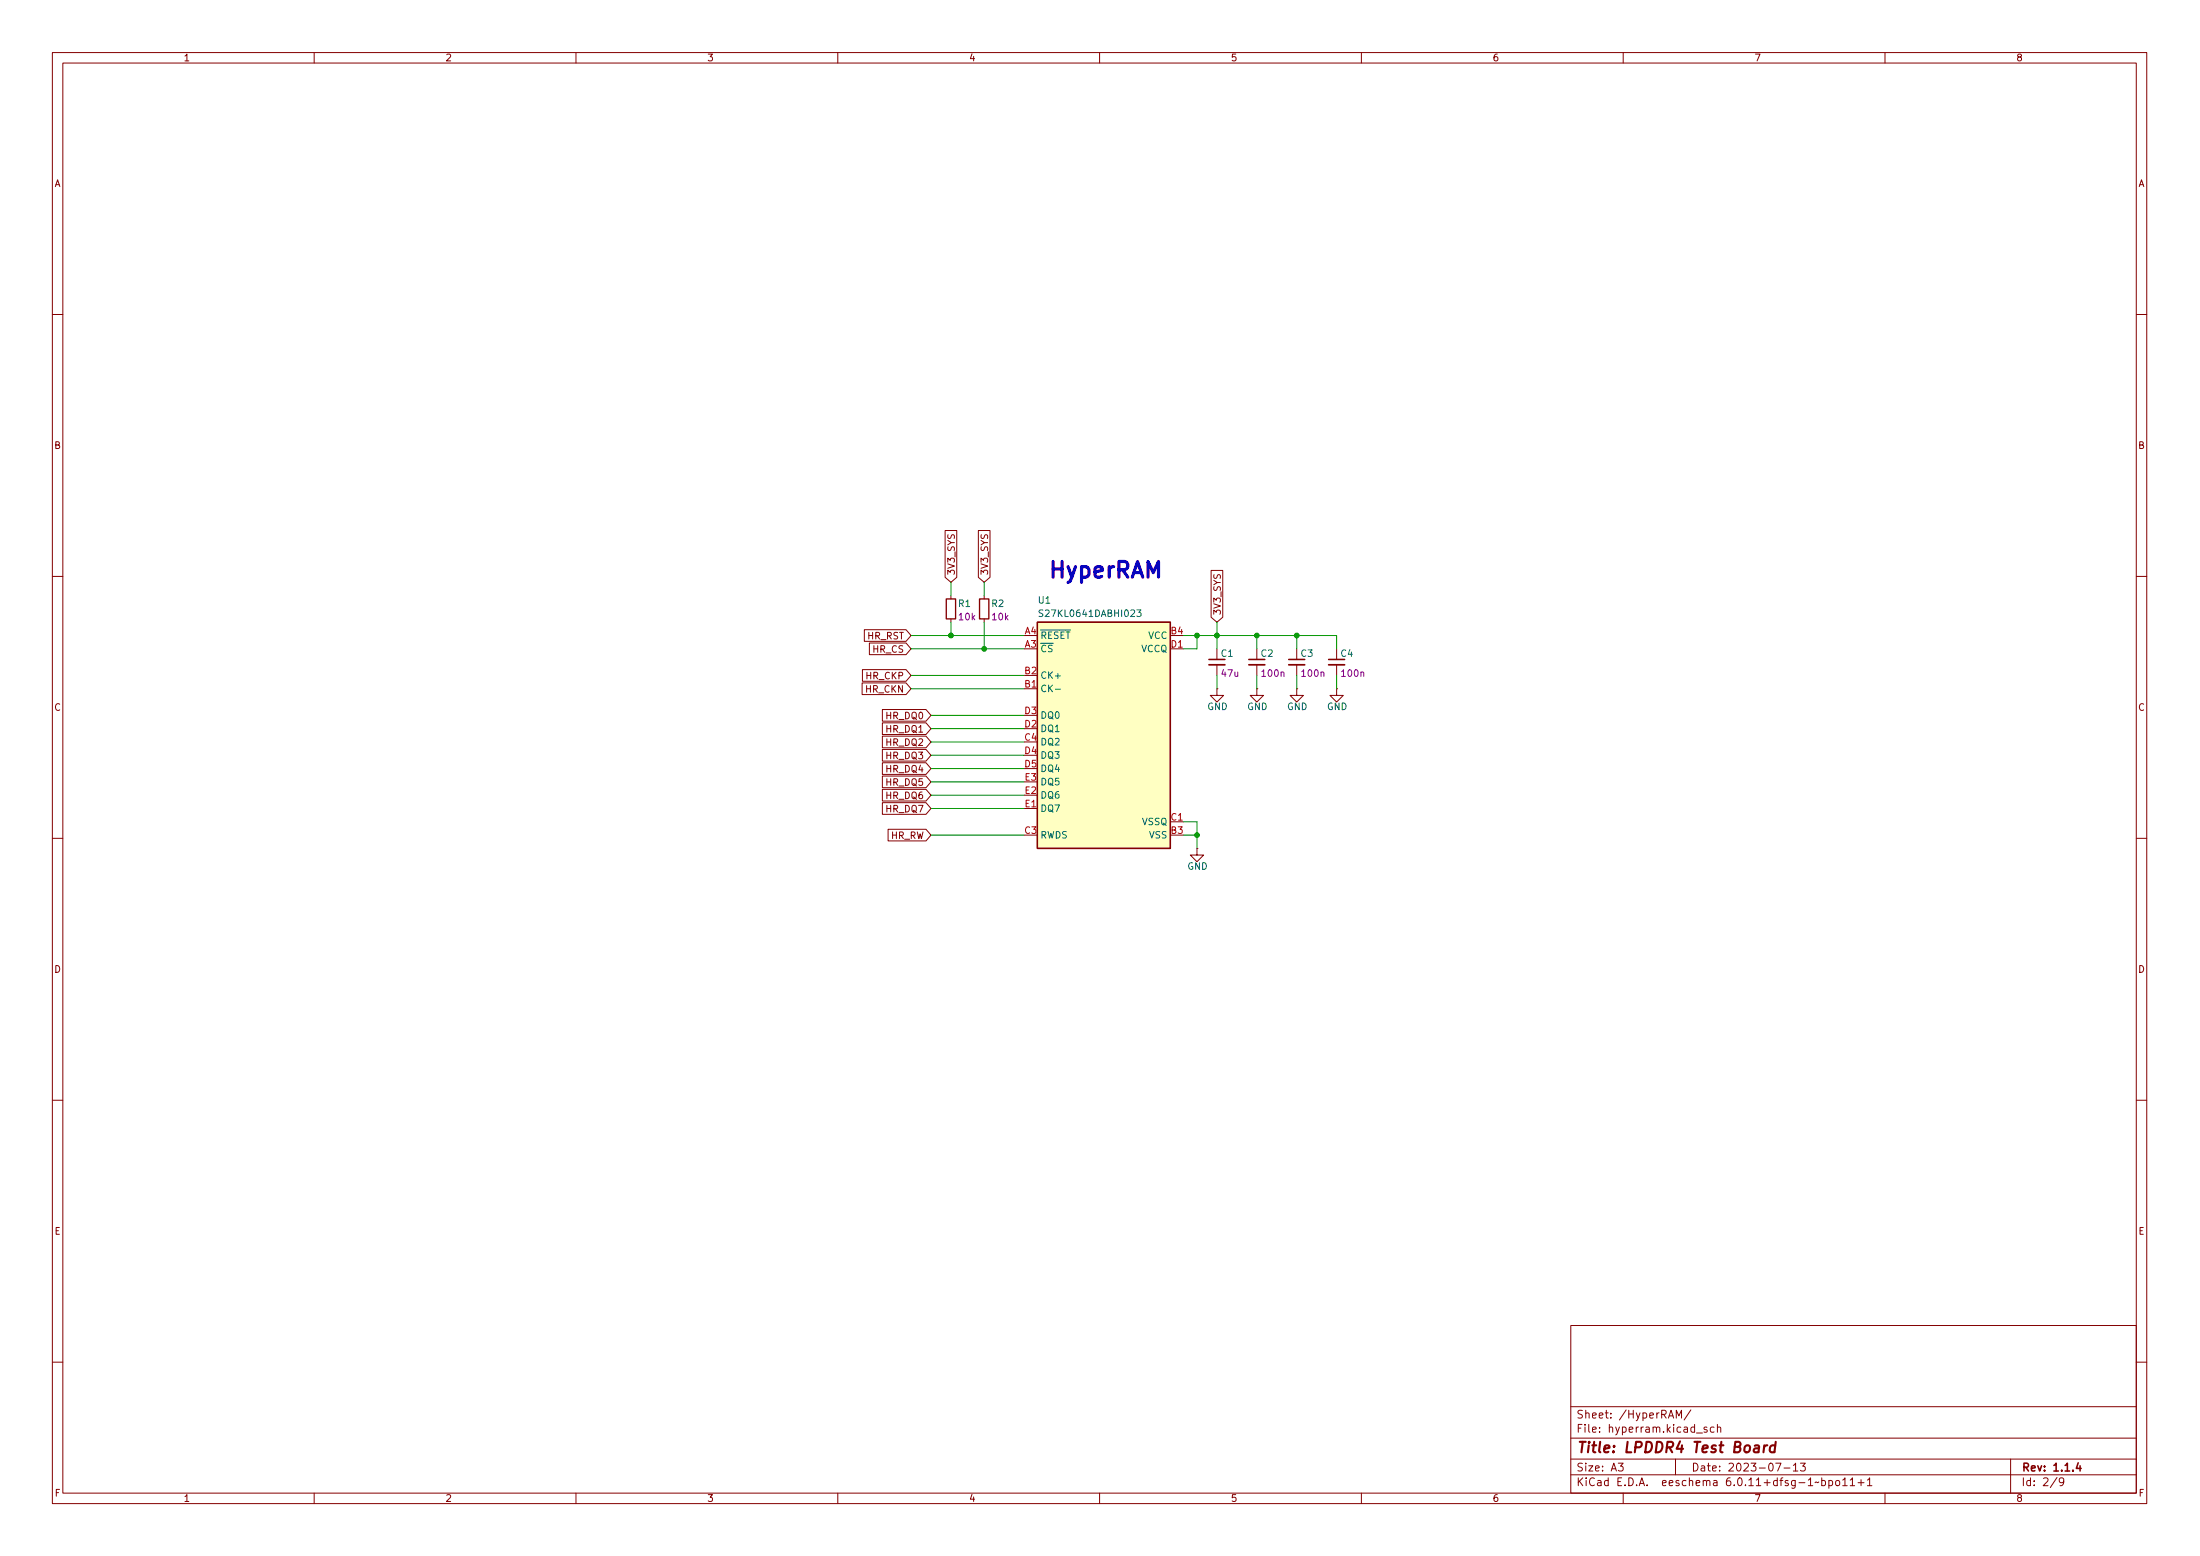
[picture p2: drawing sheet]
(kicad_sch (version 20211123) (generator eeschema)

 (paper "A3")

 (title_block
  (title "LPDDR4 Test Board")
  (date "2023-07-13")
  (rev "1.1.4"))

 (lib_symbols
  (symbol "lpddr4-test-board:C_100n_6V3_0402" (pin_numbers hide) (pin_names hide) (in_bom yes) (on_board yes)
   (property "Reference" "C" (id 0) (at 20.32 -5.08 0) (effects (font (size 1.27 1.27) (thickness 0.15)) (justify left bottom)))
   (property "Value" "C_100n_6V3_0402" (id 1) (at 20.32 -10.16 0) (effects (font (size 1.27 1.27) (thickness 0.15)) (justify left bottom) hide))
   (property "Footprint" "lpddr4-test-board-footprints:C_0402_1005Metric" (id 2) (at 20.32 -12.7 0) (effects (font (size 1.27 1.27) (thickness 0.15)) (justify left bottom) hide))
   (property "Datasheet" " " (id 3) (at 20.32 -15.24 0) (effects (font (size 1.27 1.27) (thickness 0.15)) (justify left bottom) hide))
   (property "MPN" "0402X104K6R3CT" (id 4) (at 20.32 -17.78 0) (effects (font (size 1.27 1.27) (thickness 0.15)) (justify left bottom) hide))
   (property "Manufacturer" "Walsin" (id 5) (at 20.32 -20.32 0) (effects (font (size 1.27 1.27) (thickness 0.15)) (justify left bottom) hide))
   (property "License" "Apache-2.0" (id 6) (at 20.32 -22.86 0) (effects (font (size 1.27 1.27) (thickness 0.15)) (justify left bottom) hide))
   (property "Author" "Antmicro" (id 7) (at 20.32 -25.4 0) (effects (font (size 1.27 1.27) (thickness 0.15)) (justify left bottom) hide))
   (property "Val" "100n" (id 8) (at 20.32 -7.62 0) (effects (font (size 1.27 1.27) (thickness 0.15)) (justify left bottom)))
   (property "Voltage" "" (id 9) (at 20.32 -27.94 0) (effects (font (size 1.27 1.27)) (justify left bottom) hide))
   (property "Dielectric" "" (id 10) (at 20.32 -30.48 0) (effects (font (size 1.27 1.27)) (justify left bottom) hide))
   (symbol "C_100n_6V3_0402_0_1"
    (polyline (pts (xy 2.032 -1.524) (xy 2.032 1.524)) (stroke (width 0.3048) (type default) (color 0 0 0 0)) (fill (type none)))
    (polyline (pts (xy 3.048 -1.524) (xy 3.048 1.524)) (stroke (width 0.3302) (type default) (color 0 0 0 0)) (fill (type none))))
   (symbol "C_100n_6V3_0402_1_1"
    (pin passive line (at 0 0 0) (length 2.032) (name "~" (effects (font (size 1.27 1.27)))) (number "1" (effects (font (size 1.27 1.27)))))
    (pin passive line (at 5.08 0 180) (length 2.032) (name "~" (effects (font (size 1.27 1.27)))) (number "2" (effects (font (size 1.27 1.27)))))))
  (symbol "lpddr4-test-board:C_47u_0603" (pin_numbers hide) (pin_names hide) (in_bom yes) (on_board yes)
   (property "Reference" "C" (id 0) (at 20.32 -5.08 0) (effects (font (size 1.27 1.27) (thickness 0.15)) (justify left bottom)))
   (property "Value" "C_47u_0603" (id 1) (at 20.32 -10.16 0) (effects (font (size 1.27 1.27) (thickness 0.15)) (justify left bottom) hide))
   (property "Footprint" "lpddr4-test-board-footprints:C_0603_1608Metric" (id 2) (at 20.32 -12.7 0) (effects (font (size 1.27 1.27) (thickness 0.15)) (justify left bottom) hide))
   (property "Datasheet" " " (id 3) (at 20.32 -15.24 0) (effects (font (size 1.27 1.27) (thickness 0.15)) (justify left bottom) hide))
   (property "MPN" "GRM188R60J476ME15D" (id 4) (at 20.32 -17.78 0) (effects (font (size 1.27 1.27) (thickness 0.15)) (justify left bottom) hide))
   (property "Manufacturer" "Murata" (id 5) (at 20.32 -20.32 0) (effects (font (size 1.27 1.27) (thickness 0.15)) (justify left bottom) hide))
   (property "License" "Apache-2.0" (id 6) (at 20.32 -22.86 0) (effects (font (size 1.27 1.27) (thickness 0.15)) (justify left bottom) hide))
   (property "Author" "Antmicro" (id 7) (at 20.32 -25.4 0) (effects (font (size 1.27 1.27) (thickness 0.15)) (justify left bottom) hide))
   (property "Val" "47u" (id 8) (at 20.32 -7.62 0) (effects (font (size 1.27 1.27) (thickness 0.15)) (justify left bottom)))
   (property "Voltage" "" (id 9) (at 20.32 -27.94 0) (effects (font (size 1.27 1.27)) (justify left bottom) hide))
   (property "Dielectric" "" (id 10) (at 20.32 -30.48 0) (effects (font (size 1.27 1.27)) (justify left bottom) hide))
   (symbol "C_47u_0603_0_1"
    (polyline (pts (xy 2.032 -1.524) (xy 2.032 1.524)) (stroke (width 0.3048) (type default) (color 0 0 0 0)) (fill (type none)))
    (polyline (pts (xy 3.048 -1.524) (xy 3.048 1.524)) (stroke (width 0.3302) (type default) (color 0 0 0 0)) (fill (type none))))
   (symbol "C_47u_0603_1_1"
    (pin passive line (at 0 0 0) (length 2.032) (name "~" (effects (font (size 1.27 1.27)))) (number "1" (effects (font (size 1.27 1.27)))))
    (pin passive line (at 5.08 0 180) (length 2.032) (name "~" (effects (font (size 1.27 1.27)))) (number "2" (effects (font (size 1.27 1.27)))))))
  (symbol "lpddr4-test-board:GND" (power) (pin_numbers hide) (pin_names hide) (in_bom yes) (on_board yes)
   (property "Reference" "#PWR" (id 0) (at 8.89 -2.54 0) (effects (font (size 1.27 1.27) (thickness 0.15)) (justify left bottom) hide))
   (property "Value" "GND" (id 1) (at 8.89 -5.08 0) (effects (font (size 1.27 1.27) (thickness 0.15)) (justify left bottom)))
   (property "Footprint" "" (id 2) (at 8.89 -7.62 0) (effects (font (size 1.27 1.27) (thickness 0.15)) (justify left bottom) hide))
   (property "Datasheet" "" (id 3) (at 8.89 -12.7 0) (effects (font (size 1.27 1.27) (thickness 0.15)) (justify left bottom) hide))
   (property "Author" "Antmicro" (id 4) (at 8.89 -7.62 0) (effects (font (size 1.27 1.27) (thickness 0.15)) (justify left bottom) hide))
   (property "License" "Apache-2.0" (id 5) (at 8.89 -10.16 0) (effects (font (size 1.27 1.27) (thickness 0.15)) (justify left bottom) hide))
   (symbol "GND_1_1"
    (polyline (pts (xy 0 0) (xy 0 -1.27) (xy 1.27 -1.27) (xy 0 -2.54) (xy -1.27 -1.27) (xy 0 -1.27)) (stroke (width 0) (type default) (color 0 0 0 0)) (fill (type none)))
    (pin power_in line (at 0 0 270) (length 0) (name "GND" (effects (font (size 1.27 1.27)))) (number "1" (effects (font (size 1.27 1.27)))))))
  (symbol "lpddr4-test-board:R_10k_0402" (pin_numbers hide) (pin_names hide) (in_bom yes) (on_board yes)
   (property "Reference" "R" (id 0) (at 20.32 -5.08 0) (effects (font (size 1.27 1.27) (thickness 0.15)) (justify left bottom)))
   (property "Value" "R_10k_0402" (id 1) (at 20.32 -12.7 0) (effects (font (size 1.27 1.27) (thickness 0.15)) (justify left bottom) hide))
   (property "Footprint" "lpddr4-test-board-footprints:R_0402_1005Metric" (id 2) (at 20.32 -15.24 0) (effects (font (size 1.27 1.27) (thickness 0.15)) (justify left bottom) hide))
   (property "Datasheet" "https://www.bourns.com/docs/product-datasheets/cr.pdf" (id 3) (at 20.32 -17.78 0) (effects (font (size 1.27 1.27) (thickness 0.15)) (justify left bottom) hide))
   (property "MPN" "CR0402-FX-1002GLF" (id 4) (at 20.32 -20.32 0) (effects (font (size 1.27 1.27) (thickness 0.15)) (justify left bottom) hide))
   (property "Manufacturer" "Bourns" (id 5) (at 20.32 -22.86 0) (effects (font (size 1.27 1.27) (thickness 0.15)) (justify left bottom) hide))
   (property "License" "Apache-2.0" (id 6) (at 20.32 -25.4 0) (effects (font (size 1.27 1.27) (thickness 0.15)) (justify left bottom) hide))
   (property "Author" "Antmicro" (id 7) (at 20.32 -27.94 0) (effects (font (size 1.27 1.27) (thickness 0.15)) (justify left bottom) hide))
   (property "Val" "10k" (id 8) (at 20.32 -7.62 0) (effects (font (size 1.27 1.27) (thickness 0.15)) (justify left bottom)))
   (property "Tolerance" "1%" (id 9) (at 20.32 -10.16 0) (effects (font (size 1.27 1.27)) (justify left bottom) hide))
   (symbol "R_10k_0402_0_1"
    (rectangle (start 0.635 0.889) (end 4.445 -0.889) (stroke (width 0.254) (type default) (color 0 0 0 0)) (fill (type none))))
   (symbol "R_10k_0402_1_1"
    (pin passive line (at 0 0 0) (length 0.635) (name "~" (effects (font (size 1.27 1.27)))) (number "1" (effects (font (size 1.27 1.27)))))
    (pin passive line (at 5.08 0 180) (length 0.635) (name "~" (effects (font (size 1.27 1.27)))) (number "2" (effects (font (size 1.27 1.27)))))))
  (symbol "lpddr4-test-board:S27KL0641DABHI023" (in_bom yes) (on_board yes)
   (property "Reference" "U" (id 0) (at 45.72 -5.08 0) (effects (font (size 1.27 1.27) (thickness 0.15)) (justify left bottom)))
   (property "Value" "S27KL0641DABHI023" (id 1) (at 45.72 -7.62 0) (effects (font (size 1.27 1.27) (thickness 0.15)) (justify left bottom)))
   (property "Footprint" "lpddr4-test-board-footprints:FBGA-24-1_6x8mm_Layout5x5_P1mm" (id 2) (at 45.72 -10.16 0) (effects (font (size 1.27 1.27) (thickness 0.15)) (justify left bottom) hide))
   (property "Datasheet" "https://www.mouser.pl/datasheet/2/196/CYPR_S_A0011122227_1-3004854.pdf" (id 3) (at 45.72 -12.7 0) (effects (font (size 1.27 1.27) (thickness 0.15)) (justify left bottom) hide))
   (property "Manufacturer" "Cypress Semiconductor" (id 4) (at 45.72 -15.24 0) (effects (font (size 1.27 1.27) (thickness 0.15)) (justify left bottom) hide))
   (property "MPN" "S27KL0641DABHI023" (id 5) (at 45.72 -17.78 0) (effects (font (size 1.27 1.27) (thickness 0.15)) (justify left bottom) hide))
   (property "Author" "Antmicro" (id 6) (at 45.72 -20.32 0) (effects (font (size 1.27 1.27) (thickness 0.15)) (justify left bottom) hide))
   (property "License" "Apache-2.0" (id 7) (at 45.72 -22.86 0) (effects (font (size 1.27 1.27) (thickness 0.15)) (justify left bottom) hide))
   (symbol "S27KL0641DABHI023_1_1"
    (rectangle (start 2.54 2.54) (end 27.94 -40.64) (stroke (width 0.254) (type default) (color 0 0 0 0)) (fill (type background)))
    (rectangle (start 7.62 -1.27) (end 7.62 -1.27) (stroke (width 0.254) (type default) (color 0 0 0 0)) (fill (type background)))
    (rectangle (start 11.43 -38.1) (end 11.43 -38.1) (stroke (width 0.254) (type default) (color 0 0 0 0)) (fill (type background)))
    (pin no_connect line (at 27.94 -30.48 180) (length 2.54) hide (name "NC" (effects (font (size 1.27 1.27)))) (number "A2" (effects (font (size 1.27 1.27)))))
    (pin input line (at 0 -2.54 0) (length 2.54) (name "~{CS}" (effects (font (size 1.27 1.27)))) (number "A3" (effects (font (size 1.27 1.27)))))
    (pin input line (at 0 0 0) (length 2.54) (name "~{RESET}" (effects (font (size 1.27 1.27)))) (number "A4" (effects (font (size 1.27 1.27)))))
    (pin no_connect line (at 27.94 -30.48 180) (length 2.54) hide (name "NC" (effects (font (size 1.27 1.27)))) (number "A5" (effects (font (size 1.27 1.27)))))
    (pin input line (at 0 -10.16 0) (length 2.54) (name "CK-" (effects (font (size 1.27 1.27)))) (number "B1" (effects (font (size 1.27 1.27)))))
    (pin input line (at 0 -7.62 0) (length 2.54) (name "CK+" (effects (font (size 1.27 1.27)))) (number "B2" (effects (font (size 1.27 1.27)))))
    (pin power_in line (at 30.48 -38.1 180) (length 2.54) (name "VSS" (effects (font (size 1.27 1.27)))) (number "B3" (effects (font (size 1.27 1.27)))))
    (pin power_in line (at 30.48 0 180) (length 2.54) (name "VCC" (effects (font (size 1.27 1.27)))) (number "B4" (effects (font (size 1.27 1.27)))))
    (pin no_connect line (at 27.94 -30.48 180) (length 2.54) hide (name "NC" (effects (font (size 1.27 1.27)))) (number "B5" (effects (font (size 1.27 1.27)))))
    (pin power_in line (at 30.48 -35.56 180) (length 2.54) (name "VSSQ" (effects (font (size 1.27 1.27)))) (number "C1" (effects (font (size 1.27 1.27)))))
    (pin no_connect line (at 27.94 -30.48 180) (length 2.54) hide (name "NC" (effects (font (size 1.27 1.27)))) (number "C2" (effects (font (size 1.27 1.27)))))
    (pin bidirectional line (at 0 -38.1 0) (length 2.54) (name "RWDS" (effects (font (size 1.27 1.27)))) (number "C3" (effects (font (size 1.27 1.27)))))
    (pin bidirectional line (at 0 -20.32 0) (length 2.54) (name "DQ2" (effects (font (size 1.27 1.27)))) (number "C4" (effects (font (size 1.27 1.27)))))
    (pin no_connect line (at 27.94 -30.48 180) (length 2.54) hide (name "NC" (effects (font (size 1.27 1.27)))) (number "C5" (effects (font (size 1.27 1.27)))))
    (pin power_in line (at 30.48 -2.54 180) (length 2.54) (name "VCCQ" (effects (font (size 1.27 1.27)))) (number "D1" (effects (font (size 1.27 1.27)))))
    (pin bidirectional line (at 0 -17.78 0) (length 2.54) (name "DQ1" (effects (font (size 1.27 1.27)))) (number "D2" (effects (font (size 1.27 1.27)))))
    (pin bidirectional line (at 0 -15.24 0) (length 2.54) (name "DQ0" (effects (font (size 1.27 1.27)))) (number "D3" (effects (font (size 1.27 1.27)))))
    (pin bidirectional line (at 0 -22.86 0) (length 2.54) (name "DQ3" (effects (font (size 1.27 1.27)))) (number "D4" (effects (font (size 1.27 1.27)))))
    (pin bidirectional line (at 0 -25.4 0) (length 2.54) (name "DQ4" (effects (font (size 1.27 1.27)))) (number "D5" (effects (font (size 1.27 1.27)))))
    (pin bidirectional line (at 0 -33.02 0) (length 2.54) (name "DQ7" (effects (font (size 1.27 1.27)))) (number "E1" (effects (font (size 1.27 1.27)))))
    (pin bidirectional line (at 0 -30.48 0) (length 2.54) (name "DQ6" (effects (font (size 1.27 1.27)))) (number "E2" (effects (font (size 1.27 1.27)))))
    (pin bidirectional line (at 0 -27.94 0) (length 2.54) (name "DQ5" (effects (font (size 1.27 1.27)))) (number "E3" (effects (font (size 1.27 1.27)))))
    (pin passive line (at 30.48 -2.54 180) (length 2.54) hide (name "VCCQ" (effects (font (size 1.27 1.27)))) (number "E4" (effects (font (size 1.27 1.27)))))
    (pin passive line (at 30.48 -35.56 180) (length 2.54) hide (name "VSSQ" (effects (font (size 1.27 1.27)))) (number "E5" (effects (font (size 1.27 1.27))))))))

 (junction (at 228.6 121.285) (diameter 0) (color 0 0 0 0))
 (junction (at 181.61 121.285) (diameter 0) (color 0 0 0 0))
 (junction (at 187.96 123.825) (diameter 0) (color 0 0 0 0))
 (junction (at 240.03 121.285) (diameter 0) (color 0 0 0 0))
 (junction (at 247.65 121.285) (diameter 0) (color 0 0 0 0))
 (junction (at 228.6 159.385) (diameter 0) (color 0 0 0 0))
 (junction (at 232.41 121.285) (diameter 0) (color 0 0 0 0))

 (wire (pts (xy 195.58 131.445) (xy 173.99 131.445)) (stroke (width 0) (type default) (color 0 0 0 0)))
 (wire (pts (xy 187.96 123.825) (xy 187.96 118.745)) (stroke (width 0) (type default) (color 0 0 0 0)))
 (wire (pts (xy 226.06 121.285) (xy 228.6 121.285)) (stroke (width 0) (type default) (color 0 0 0 0)))
 (wire (pts (xy 195.58 121.285) (xy 181.61 121.285)) (stroke (width 0) (type default) (color 0 0 0 0)))
 (wire (pts (xy 232.41 121.285) (xy 232.41 118.745)) (stroke (width 0) (type default) (color 0 0 0 0)))
 (wire (pts (xy 240.03 123.825) (xy 240.03 121.285)) (stroke (width 0) (type default) (color 0 0 0 0)))
 (wire (pts (xy 181.61 113.665) (xy 181.61 111.125)) (stroke (width 0) (type default) (color 0 0 0 0)))
 (wire (pts (xy 226.06 156.845) (xy 228.6 156.845)) (stroke (width 0) (type default) (color 0 0 0 0)))
 (wire (pts (xy 226.06 159.385) (xy 228.6 159.385)) (stroke (width 0) (type default) (color 0 0 0 0)))
 (wire (pts (xy 247.65 121.285) (xy 255.27 121.285)) (stroke (width 0) (type default) (color 0 0 0 0)))
 (wire (pts (xy 240.03 121.285) (xy 247.65 121.285)) (stroke (width 0) (type default) (color 0 0 0 0)))
 (wire (pts (xy 177.8 159.385) (xy 195.58 159.385)) (stroke (width 0) (type default) (color 0 0 0 0)))
 (wire (pts (xy 255.27 121.285) (xy 255.27 123.825)) (stroke (width 0) (type default) (color 0 0 0 0)))
 (wire (pts (xy 195.58 154.305) (xy 177.8 154.305)) (stroke (width 0) (type default) (color 0 0 0 0)))
 (wire (pts (xy 187.96 113.665) (xy 187.96 111.125)) (stroke (width 0) (type default) (color 0 0 0 0)))
 (wire (pts (xy 226.06 123.825) (xy 228.6 123.825)) (stroke (width 0) (type default) (color 0 0 0 0)))
 (wire (pts (xy 232.41 128.905) (xy 232.41 131.445)) (stroke (width 0) (type default) (color 0 0 0 0)))
 (wire (pts (xy 247.65 121.285) (xy 247.65 123.825)) (stroke (width 0) (type default) (color 0 0 0 0)))
 (wire (pts (xy 177.8 136.525) (xy 195.58 136.525)) (stroke (width 0) (type default) (color 0 0 0 0)))
 (wire (pts (xy 228.6 159.385) (xy 228.6 161.925)) (stroke (width 0) (type default) (color 0 0 0 0)))
 (wire (pts (xy 232.41 121.285) (xy 240.03 121.285)) (stroke (width 0) (type default) (color 0 0 0 0)))
 (wire (pts (xy 181.61 121.285) (xy 181.61 118.745)) (stroke (width 0) (type default) (color 0 0 0 0)))
 (wire (pts (xy 255.27 128.905) (xy 255.27 131.445)) (stroke (width 0) (type default) (color 0 0 0 0)))
 (wire (pts (xy 228.6 121.285) (xy 228.6 123.825)) (stroke (width 0) (type default) (color 0 0 0 0)))
 (wire (pts (xy 228.6 121.285) (xy 232.41 121.285)) (stroke (width 0) (type default) (color 0 0 0 0)))
 (wire (pts (xy 232.41 123.825) (xy 232.41 121.285)) (stroke (width 0) (type default) (color 0 0 0 0)))
 (wire (pts (xy 177.8 146.685) (xy 195.58 146.685)) (stroke (width 0) (type default) (color 0 0 0 0)))
 (wire (pts (xy 240.03 128.905) (xy 240.03 131.445)) (stroke (width 0) (type default) (color 0 0 0 0)))
 (wire (pts (xy 247.65 128.905) (xy 247.65 131.445)) (stroke (width 0) (type default) (color 0 0 0 0)))
 (wire (pts (xy 228.6 156.845) (xy 228.6 159.385)) (stroke (width 0) (type default) (color 0 0 0 0)))
 (wire (pts (xy 187.96 123.825) (xy 173.99 123.825)) (stroke (width 0) (type default) (color 0 0 0 0)))
 (wire (pts (xy 177.8 141.605) (xy 195.58 141.605)) (stroke (width 0) (type default) (color 0 0 0 0)))
 (wire (pts (xy 195.58 149.225) (xy 177.8 149.225)) (stroke (width 0) (type default) (color 0 0 0 0)))
 (wire (pts (xy 195.58 128.905) (xy 173.99 128.905)) (stroke (width 0) (type default) (color 0 0 0 0)))
 (wire (pts (xy 177.8 151.765) (xy 195.58 151.765)) (stroke (width 0) (type default) (color 0 0 0 0)))
 (wire (pts (xy 195.58 144.145) (xy 177.8 144.145)) (stroke (width 0) (type default) (color 0 0 0 0)))
 (wire (pts (xy 195.58 123.825) (xy 187.96 123.825)) (stroke (width 0) (type default) (color 0 0 0 0)))
 (wire (pts (xy 195.58 139.065) (xy 177.8 139.065)) (stroke (width 0) (type default) (color 0 0 0 0)))
 (wire (pts (xy 181.61 121.285) (xy 173.99 121.285)) (stroke (width 0) (type default) (color 0 0 0 0)))

 (text "HyperRAM" (at 200.025 111.125 0) (effects (font (size 2.9972 2.9972) (thickness 0.5994) bold) (justify left bottom)))

 (global_label "HR_CKP" (shape input) (at 173.99 128.905 180) (fields_autoplaced) (effects (font (size 1.27 1.27)) (justify right))
  (property "Intersheet References" "${INTERSHEET_REFS}" (id 0) (at 164.2877 128.8256 0) (effects (font (size 1.27 1.27)) (justify right) hide)))
 (global_label "HR_DQ1" (shape input) (at 177.8 139.065 180) (fields_autoplaced) (effects (font (size 1.27 1.27)) (justify right))
  (property "Intersheet References" "${INTERSHEET_REFS}" (id 0) (at 168.0977 138.9856 0) (effects (font (size 1.27 1.27)) (justify right) hide)))
 (global_label "3V3_SYS" (shape input) (at 232.41 118.745 90) (fields_autoplaced) (effects (font (size 1.27 1.27)) (justify left))
  (property "Intersheet References" "${INTERSHEET_REFS}" (id 0) (at 232.3306 108.4379 90) (effects (font (size 1.27 1.27)) (justify left) hide)))
 (global_label "HR_DQ4" (shape input) (at 177.8 146.685 180) (fields_autoplaced) (effects (font (size 1.27 1.27)) (justify right))
  (property "Intersheet References" "${INTERSHEET_REFS}" (id 0) (at 168.0977 146.6056 0) (effects (font (size 1.27 1.27)) (justify right) hide)))
 (global_label "HR_DQ7" (shape input) (at 177.8 154.305 180) (fields_autoplaced) (effects (font (size 1.27 1.27)) (justify right))
  (property "Intersheet References" "${INTERSHEET_REFS}" (id 0) (at 168.0977 154.2256 0) (effects (font (size 1.27 1.27)) (justify right) hide)))
 (global_label "HR_DQ0" (shape input) (at 177.8 136.525 180) (fields_autoplaced) (effects (font (size 1.27 1.27)) (justify right))
  (property "Intersheet References" "${INTERSHEET_REFS}" (id 0) (at 168.0977 136.4456 0) (effects (font (size 1.27 1.27)) (justify right) hide)))
 (global_label "HR_CS" (shape input) (at 173.99 123.825 180) (fields_autoplaced) (effects (font (size 1.27 1.27)) (justify right))
  (property "Intersheet References" "${INTERSHEET_REFS}" (id 0) (at 165.6182 123.7456 0) (effects (font (size 1.27 1.27)) (justify right) hide)))
 (global_label "HR_DQ3" (shape input) (at 177.8 144.145 180) (fields_autoplaced) (effects (font (size 1.27 1.27)) (justify right))
  (property "Intersheet References" "${INTERSHEET_REFS}" (id 0) (at 168.0977 144.0656 0) (effects (font (size 1.27 1.27)) (justify right) hide)))
 (global_label "HR_RST" (shape input) (at 173.99 121.285 180) (fields_autoplaced) (effects (font (size 1.27 1.27)) (justify right))
  (property "Intersheet References" "${INTERSHEET_REFS}" (id 0) (at 164.6506 121.2056 0) (effects (font (size 1.27 1.27)) (justify right) hide)))
 (global_label "3V3_SYS" (shape input) (at 187.96 111.125 90) (fields_autoplaced) (effects (font (size 1.27 1.27)) (justify left))
  (property "Intersheet References" "${INTERSHEET_REFS}" (id 0) (at 187.8806 100.8179 90) (effects (font (size 1.27 1.27)) (justify left) hide)))
 (global_label "HR_DQ6" (shape input) (at 177.8 151.765 180) (fields_autoplaced) (effects (font (size 1.27 1.27)) (justify right))
  (property "Intersheet References" "${INTERSHEET_REFS}" (id 0) (at 168.0977 151.6856 0) (effects (font (size 1.27 1.27)) (justify right) hide)))
 (global_label "HR_RW" (shape input) (at 177.8 159.385 180) (fields_autoplaced) (effects (font (size 1.27 1.27)) (justify right))
  (property "Intersheet References" "${INTERSHEET_REFS}" (id 0) (at 169.1863 159.3056 0) (effects (font (size 1.27 1.27)) (justify right) hide)))
 (global_label "3V3_SYS" (shape input) (at 181.61 111.125 90) (fields_autoplaced) (effects (font (size 1.27 1.27)) (justify left))
  (property "Intersheet References" "${INTERSHEET_REFS}" (id 0) (at 181.5306 100.8179 90) (effects (font (size 1.27 1.27)) (justify left) hide)))
 (global_label "HR_DQ5" (shape input) (at 177.8 149.225 180) (fields_autoplaced) (effects (font (size 1.27 1.27)) (justify right))
  (property "Intersheet References" "${INTERSHEET_REFS}" (id 0) (at 168.0977 149.1456 0) (effects (font (size 1.27 1.27)) (justify right) hide)))
 (global_label "HR_CKN" (shape input) (at 173.99 131.445 180) (fields_autoplaced) (effects (font (size 1.27 1.27)) (justify right))
  (property "Intersheet References" "${INTERSHEET_REFS}" (id 0) (at 164.2272 131.3656 0) (effects (font (size 1.27 1.27)) (justify right) hide)))
 (global_label "HR_DQ2" (shape input) (at 177.8 141.605 180) (fields_autoplaced) (effects (font (size 1.27 1.27)) (justify right))
  (property "Intersheet References" "${INTERSHEET_REFS}" (id 0) (at 168.0977 141.5256 0) (effects (font (size 1.27 1.27)) (justify right) hide)))

 (symbol (lib_id "lpddr4-test-board:S27KL0641DABHI023") (at 195.58 121.285 0) (unit 1) (in_bom yes) (on_board yes)
  (property "Reference" "U1" (id 0) (at 198.12 115.57 0) (effects (font (size 1.27 1.27) (thickness 0.15)) (justify left bottom)))
  (property "Value" "S27KL0641DABHI023" (id 1) (at 198.12 118.11 0) (effects (font (size 1.27 1.27) (thickness 0.15)) (justify left bottom)))
  (property "Footprint" "lpddr4-test-board-footprints:FBGA-24-1_6x8mm_Layout5x5_P1mm" (id 2) (at 241.3 131.445 0) (effects (font (size 1.27 1.27) (thickness 0.15)) (justify left bottom) hide))
  (property "Datasheet" "https://www.mouser.pl/datasheet/2/196/CYPR_S_A0011122227_1-3004854.pdf" (id 3) (at 241.3 133.985 0) (effects (font (size 1.27 1.27) (thickness 0.15)) (justify left bottom) hide))
  (property "Manufacturer" "Cypress Semiconductor" (id 4) (at 241.3 136.525 0) (effects (font (size 1.27 1.27) (thickness 0.15)) (justify left bottom) hide))
  (property "MPN" "S27KL0641DABHI023" (id 5) (at 241.3 139.065 0) (effects (font (size 1.27 1.27) (thickness 0.15)) (justify left bottom) hide))
  (property "Author" "Antmicro" (id 6) (at 241.3 141.605 0) (effects (font (size 1.27 1.27) (thickness 0.15)) (justify left bottom) hide))
  (property "License" "Apache-2.0" (id 7) (at 241.3 144.145 0) (effects (font (size 1.27 1.27) (thickness 0.15)) (justify left bottom) hide)) (pin "A2") (pin "A3") (pin "A4") (pin "A5") (pin "B1") (pin "B2") (pin "B3") (pin "B4") (pin "B5") (pin "C1") (pin "C2") (pin "C3") (pin "C4") (pin "C5") (pin "D1") (pin "D2") (pin "D3") (pin "D4") (pin "D5") (pin "E1") (pin "E2") (pin "E3") (pin "E4") (pin "E5"))

 (symbol (lib_id "lpddr4-test-board:C_47u_0603") (at 232.41 123.825 270) (unit 1) (in_bom yes) (on_board yes)
  (property "Reference" "C1" (id 0) (at 233.045 125.73 90) (effects (font (size 1.27 1.27) (thickness 0.15)) (justify left bottom)))
  (property "Value" "C_47u_0603" (id 1) (at 222.25 144.145 0) (effects (font (size 1.27 1.27) (thickness 0.15)) (justify left bottom) hide))
  (property "Footprint" "lpddr4-test-board-footprints:C_0603_1608Metric" (id 2) (at 219.71 144.145 0) (effects (font (size 1.27 1.27) (thickness 0.15)) (justify left bottom) hide))
  (property "Datasheet" " " (id 3) (at 217.17 144.145 0) (effects (font (size 1.27 1.27) (thickness 0.15)) (justify left bottom) hide))
  (property "Manufacturer" "Murata" (id 4) (at 212.09 144.145 0) (effects (font (size 1.27 1.27) (thickness 0.15)) (justify left bottom) hide))
  (property "MPN" "GRM188R60J476ME15D" (id 5) (at 214.63 144.145 0) (effects (font (size 1.27 1.27) (thickness 0.15)) (justify left bottom) hide))
  (property "Val" "47u" (id 6) (at 233.045 129.54 90) (effects (font (size 1.27 1.27) (thickness 0.15)) (justify left bottom)))
  (property "License" "Apache-2.0" (id 7) (at 209.55 144.145 0) (effects (font (size 1.27 1.27) (thickness 0.15)) (justify left bottom) hide))
  (property "Author" "Antmicro" (id 8) (at 207.01 144.145 0) (effects (font (size 1.27 1.27) (thickness 0.15)) (justify left bottom) hide))
  (property "Voltage" "" (id 9) (at 204.47 144.145 0) (effects (font (size 1.27 1.27)) (justify left bottom) hide))
  (property "Dielectric" "" (id 10) (at 201.93 144.145 0) (effects (font (size 1.27 1.27)) (justify left bottom) hide)) (pin "1") (pin "2"))

 (symbol (lib_id "lpddr4-test-board:C_100n_6V3_0402") (at 247.65 123.825 270) (unit 1) (in_bom yes) (on_board yes)
  (property "Reference" "C3" (id 0) (at 248.285 125.73 90) (effects (font (size 1.27 1.27) (thickness 0.15)) (justify left bottom)))
  (property "Value" "C_100n_6V3_0402" (id 1) (at 237.49 144.145 0) (effects (font (size 1.27 1.27) (thickness 0.15)) (justify left bottom) hide))
  (property "Footprint" "lpddr4-test-board-footprints:C_0402_1005Metric" (id 2) (at 234.95 144.145 0) (effects (font (size 1.27 1.27) (thickness 0.15)) (justify left bottom) hide))
  (property "Datasheet" " " (id 3) (at 232.41 144.145 0) (effects (font (size 1.27 1.27) (thickness 0.15)) (justify left bottom) hide))
  (property "Manufacturer" "Walsin" (id 4) (at 227.33 144.145 0) (effects (font (size 1.27 1.27) (thickness 0.15)) (justify left bottom) hide))
  (property "MPN" "0402X104K6R3CT" (id 5) (at 229.87 144.145 0) (effects (font (size 1.27 1.27) (thickness 0.15)) (justify left bottom) hide))
  (property "Val" "100n" (id 6) (at 248.285 129.54 90) (effects (font (size 1.27 1.27) (thickness 0.15)) (justify left bottom)))
  (property "License" "Apache-2.0" (id 7) (at 224.79 144.145 0) (effects (font (size 1.27 1.27) (thickness 0.15)) (justify left bottom) hide))
  (property "Author" "Antmicro" (id 8) (at 222.25 144.145 0) (effects (font (size 1.27 1.27) (thickness 0.15)) (justify left bottom) hide))
  (property "Voltage" "" (id 9) (at 219.71 144.145 0) (effects (font (size 1.27 1.27)) (justify left bottom) hide))
  (property "Dielectric" "" (id 10) (at 217.17 144.145 0) (effects (font (size 1.27 1.27)) (justify left bottom) hide)) (pin "1") (pin "2"))

 (symbol (lib_id "lpddr4-test-board:GND") (at 232.41 131.445 0) (unit 1) (in_bom yes) (on_board yes)
  (property "Reference" "#PWR02" (id 0) (at 241.3 133.985 0) (effects (font (size 1.27 1.27) (thickness 0.15)) (justify left bottom) hide))
  (property "Value" "GND" (id 1) (at 230.505 135.89 0) (effects (font (size 1.27 1.27) (thickness 0.15)) (justify left bottom)))
  (property "Footprint" "" (id 2) (at 241.3 139.065 0) (effects (font (size 1.27 1.27) (thickness 0.15)) (justify left bottom) hide))
  (property "Datasheet" "" (id 3) (at 241.3 144.145 0) (effects (font (size 1.27 1.27) (thickness 0.15)) (justify left bottom) hide))
  (property "Author" "Antmicro" (id 4) (at 241.3 139.065 0) (effects (font (size 1.27 1.27) (thickness 0.15)) (justify left bottom) hide))
  (property "License" "Apache-2.0" (id 5) (at 241.3 141.605 0) (effects (font (size 1.27 1.27) (thickness 0.15)) (justify left bottom) hide)) (pin "1"))

 (symbol (lib_id "lpddr4-test-board:R_10k_0402") (at 181.61 113.665 270) (unit 1) (in_bom yes) (on_board yes)
  (property "Reference" "R1" (id 0) (at 182.88 116.205 90) (effects (font (size 1.27 1.27) (thickness 0.15)) (justify left bottom)))
  (property "Value" "R_10k_0402" (id 1) (at 168.91 133.985 0) (effects (font (size 1.27 1.27) (thickness 0.15)) (justify left bottom) hide))
  (property "Footprint" "lpddr4-test-board-footprints:R_0402_1005Metric" (id 2) (at 166.37 133.985 0) (effects (font (size 1.27 1.27) (thickness 0.15)) (justify left bottom) hide))
  (property "Datasheet" "https://www.bourns.com/docs/product-datasheets/cr.pdf" (id 3) (at 163.83 133.985 0) (effects (font (size 1.27 1.27) (thickness 0.15)) (justify left bottom) hide))
  (property "Manufacturer" "Bourns" (id 4) (at 158.75 133.985 0) (effects (font (size 1.27 1.27) (thickness 0.15)) (justify left bottom) hide))
  (property "MPN" "CR0402-FX-1002GLF" (id 5) (at 161.29 133.985 0) (effects (font (size 1.27 1.27) (thickness 0.15)) (justify left bottom) hide))
  (property "Val" "10k" (id 6) (at 182.88 118.745 90) (effects (font (size 1.27 1.27) (thickness 0.15)) (justify left bottom)))
  (property "License" "Apache-2.0" (id 7) (at 156.21 133.985 0) (effects (font (size 1.27 1.27) (thickness 0.15)) (justify left bottom) hide))
  (property "Author" "Antmicro" (id 8) (at 153.67 133.985 0) (effects (font (size 1.27 1.27) (thickness 0.15)) (justify left bottom) hide))
  (property "Tolerance" "1%" (id 9) (at 171.45 133.985 0) (effects (font (size 1.27 1.27)) (justify left bottom) hide)) (pin "1") (pin "2"))

 (symbol (lib_id "lpddr4-test-board:GND") (at 240.03 131.445 0) (unit 1) (in_bom yes) (on_board yes)
  (property "Reference" "#PWR03" (id 0) (at 248.92 133.985 0) (effects (font (size 1.27 1.27) (thickness 0.15)) (justify left bottom) hide))
  (property "Value" "GND" (id 1) (at 238.125 135.89 0) (effects (font (size 1.27 1.27) (thickness 0.15)) (justify left bottom)))
  (property "Footprint" "" (id 2) (at 248.92 139.065 0) (effects (font (size 1.27 1.27) (thickness 0.15)) (justify left bottom) hide))
  (property "Datasheet" "" (id 3) (at 248.92 144.145 0) (effects (font (size 1.27 1.27) (thickness 0.15)) (justify left bottom) hide))
  (property "Author" "Antmicro" (id 4) (at 248.92 139.065 0) (effects (font (size 1.27 1.27) (thickness 0.15)) (justify left bottom) hide))
  (property "License" "Apache-2.0" (id 5) (at 248.92 141.605 0) (effects (font (size 1.27 1.27) (thickness 0.15)) (justify left bottom) hide)) (pin "1"))

 (symbol (lib_id "lpddr4-test-board:GND") (at 247.65 131.445 0) (unit 1) (in_bom yes) (on_board yes)
  (property "Reference" "#PWR04" (id 0) (at 256.54 133.985 0) (effects (font (size 1.27 1.27) (thickness 0.15)) (justify left bottom) hide))
  (property "Value" "GND" (id 1) (at 245.745 135.89 0) (effects (font (size 1.27 1.27) (thickness 0.15)) (justify left bottom)))
  (property "Footprint" "" (id 2) (at 256.54 139.065 0) (effects (font (size 1.27 1.27) (thickness 0.15)) (justify left bottom) hide))
  (property "Datasheet" "" (id 3) (at 256.54 144.145 0) (effects (font (size 1.27 1.27) (thickness 0.15)) (justify left bottom) hide))
  (property "Author" "Antmicro" (id 4) (at 256.54 139.065 0) (effects (font (size 1.27 1.27) (thickness 0.15)) (justify left bottom) hide))
  (property "License" "Apache-2.0" (id 5) (at 256.54 141.605 0) (effects (font (size 1.27 1.27) (thickness 0.15)) (justify left bottom) hide)) (pin "1"))

 (symbol (lib_id "lpddr4-test-board:C_100n_6V3_0402") (at 240.03 123.825 270) (unit 1) (in_bom yes) (on_board yes)
  (property "Reference" "C2" (id 0) (at 240.665 125.73 90) (effects (font (size 1.27 1.27) (thickness 0.15)) (justify left bottom)))
  (property "Value" "C_100n_6V3_0402" (id 1) (at 229.87 144.145 0) (effects (font (size 1.27 1.27) (thickness 0.15)) (justify left bottom) hide))
  (property "Footprint" "lpddr4-test-board-footprints:C_0402_1005Metric" (id 2) (at 227.33 144.145 0) (effects (font (size 1.27 1.27) (thickness 0.15)) (justify left bottom) hide))
  (property "Datasheet" " " (id 3) (at 224.79 144.145 0) (effects (font (size 1.27 1.27) (thickness 0.15)) (justify left bottom) hide))
  (property "Manufacturer" "Walsin" (id 4) (at 219.71 144.145 0) (effects (font (size 1.27 1.27) (thickness 0.15)) (justify left bottom) hide))
  (property "MPN" "0402X104K6R3CT" (id 5) (at 222.25 144.145 0) (effects (font (size 1.27 1.27) (thickness 0.15)) (justify left bottom) hide))
  (property "Val" "100n" (id 6) (at 240.665 129.54 90) (effects (font (size 1.27 1.27) (thickness 0.15)) (justify left bottom)))
  (property "License" "Apache-2.0" (id 7) (at 217.17 144.145 0) (effects (font (size 1.27 1.27) (thickness 0.15)) (justify left bottom) hide))
  (property "Author" "Antmicro" (id 8) (at 214.63 144.145 0) (effects (font (size 1.27 1.27) (thickness 0.15)) (justify left bottom) hide))
  (property "Voltage" "" (id 9) (at 212.09 144.145 0) (effects (font (size 1.27 1.27)) (justify left bottom) hide))
  (property "Dielectric" "" (id 10) (at 209.55 144.145 0) (effects (font (size 1.27 1.27)) (justify left bottom) hide)) (pin "1") (pin "2"))

 (symbol (lib_id "lpddr4-test-board:R_10k_0402") (at 187.96 113.665 270) (unit 1) (in_bom yes) (on_board yes)
  (property "Reference" "R2" (id 0) (at 189.23 116.205 90) (effects (font (size 1.27 1.27) (thickness 0.15)) (justify left bottom)))
  (property "Value" "R_10k_0402" (id 1) (at 175.26 133.985 0) (effects (font (size 1.27 1.27) (thickness 0.15)) (justify left bottom) hide))
  (property "Footprint" "lpddr4-test-board-footprints:R_0402_1005Metric" (id 2) (at 172.72 133.985 0) (effects (font (size 1.27 1.27) (thickness 0.15)) (justify left bottom) hide))
  (property "Datasheet" "https://www.bourns.com/docs/product-datasheets/cr.pdf" (id 3) (at 170.18 133.985 0) (effects (font (size 1.27 1.27) (thickness 0.15)) (justify left bottom) hide))
  (property "Manufacturer" "Bourns" (id 4) (at 165.1 133.985 0) (effects (font (size 1.27 1.27) (thickness 0.15)) (justify left bottom) hide))
  (property "MPN" "CR0402-FX-1002GLF" (id 5) (at 167.64 133.985 0) (effects (font (size 1.27 1.27) (thickness 0.15)) (justify left bottom) hide))
  (property "Val" "10k" (id 6) (at 189.23 118.745 90) (effects (font (size 1.27 1.27) (thickness 0.15)) (justify left bottom)))
  (property "License" "Apache-2.0" (id 7) (at 162.56 133.985 0) (effects (font (size 1.27 1.27) (thickness 0.15)) (justify left bottom) hide))
  (property "Author" "Antmicro" (id 8) (at 160.02 133.985 0) (effects (font (size 1.27 1.27) (thickness 0.15)) (justify left bottom) hide))
  (property "Tolerance" "1%" (id 9) (at 177.8 133.985 0) (effects (font (size 1.27 1.27)) (justify left bottom) hide)) (pin "1") (pin "2"))

 (symbol (lib_id "lpddr4-test-board:GND") (at 228.6 161.925 0) (mirror y) (unit 1) (in_bom yes) (on_board yes)
  (property "Reference" "#PWR01" (id 0) (at 219.71 164.465 0) (effects (font (size 1.27 1.27) (thickness 0.15)) (justify left bottom) hide))
  (property "Value" "GND" (id 1) (at 226.695 166.37 0) (effects (font (size 1.27 1.27) (thickness 0.15)) (justify right bottom)))
  (property "Footprint" "" (id 2) (at 219.71 169.545 0) (effects (font (size 1.27 1.27) (thickness 0.15)) (justify left bottom) hide))
  (property "Datasheet" "" (id 3) (at 219.71 174.625 0) (effects (font (size 1.27 1.27) (thickness 0.15)) (justify left bottom) hide))
  (property "Author" "Antmicro" (id 4) (at 219.71 169.545 0) (effects (font (size 1.27 1.27) (thickness 0.15)) (justify left bottom) hide))
  (property "License" "Apache-2.0" (id 5) (at 219.71 172.085 0) (effects (font (size 1.27 1.27) (thickness 0.15)) (justify left bottom) hide)) (pin "1"))

 (symbol (lib_id "lpddr4-test-board:C_100n_6V3_0402") (at 255.27 123.825 270) (unit 1) (in_bom yes) (on_board yes)
  (property "Reference" "C4" (id 0) (at 255.905 125.73 90) (effects (font (size 1.27 1.27) (thickness 0.15)) (justify left bottom)))
  (property "Value" "C_100n_6V3_0402" (id 1) (at 245.11 144.145 0) (effects (font (size 1.27 1.27) (thickness 0.15)) (justify left bottom) hide))
  (property "Footprint" "lpddr4-test-board-footprints:C_0402_1005Metric" (id 2) (at 242.57 144.145 0) (effects (font (size 1.27 1.27) (thickness 0.15)) (justify left bottom) hide))
  (property "Datasheet" " " (id 3) (at 240.03 144.145 0) (effects (font (size 1.27 1.27) (thickness 0.15)) (justify left bottom) hide))
  (property "Manufacturer" "Walsin" (id 4) (at 234.95 144.145 0) (effects (font (size 1.27 1.27) (thickness 0.15)) (justify left bottom) hide))
  (property "MPN" "0402X104K6R3CT" (id 5) (at 237.49 144.145 0) (effects (font (size 1.27 1.27) (thickness 0.15)) (justify left bottom) hide))
  (property "Val" "100n" (id 6) (at 255.905 129.54 90) (effects (font (size 1.27 1.27) (thickness 0.15)) (justify left bottom)))
  (property "License" "Apache-2.0" (id 7) (at 232.41 144.145 0) (effects (font (size 1.27 1.27) (thickness 0.15)) (justify left bottom) hide))
  (property "Author" "Antmicro" (id 8) (at 229.87 144.145 0) (effects (font (size 1.27 1.27) (thickness 0.15)) (justify left bottom) hide))
  (property "Voltage" "" (id 9) (at 227.33 144.145 0) (effects (font (size 1.27 1.27)) (justify left bottom) hide))
  (property "Dielectric" "" (id 10) (at 224.79 144.145 0) (effects (font (size 1.27 1.27)) (justify left bottom) hide)) (pin "1") (pin "2"))

 (symbol (lib_id "lpddr4-test-board:GND") (at 255.27 131.445 0) (unit 1) (in_bom yes) (on_board yes)
  (property "Reference" "#PWR05" (id 0) (at 264.16 133.985 0) (effects (font (size 1.27 1.27) (thickness 0.15)) (justify left bottom) hide))
  (property "Value" "GND" (id 1) (at 253.365 135.89 0) (effects (font (size 1.27 1.27) (thickness 0.15)) (justify left bottom)))
  (property "Footprint" "" (id 2) (at 264.16 139.065 0) (effects (font (size 1.27 1.27) (thickness 0.15)) (justify left bottom) hide))
  (property "Datasheet" "" (id 3) (at 264.16 144.145 0) (effects (font (size 1.27 1.27) (thickness 0.15)) (justify left bottom) hide))
  (property "Author" "Antmicro" (id 4) (at 264.16 139.065 0) (effects (font (size 1.27 1.27) (thickness 0.15)) (justify left bottom) hide))
  (property "License" "Apache-2.0" (id 5) (at 264.16 141.605 0) (effects (font (size 1.27 1.27) (thickness 0.15)) (justify left bottom) hide)) (pin "1")))
